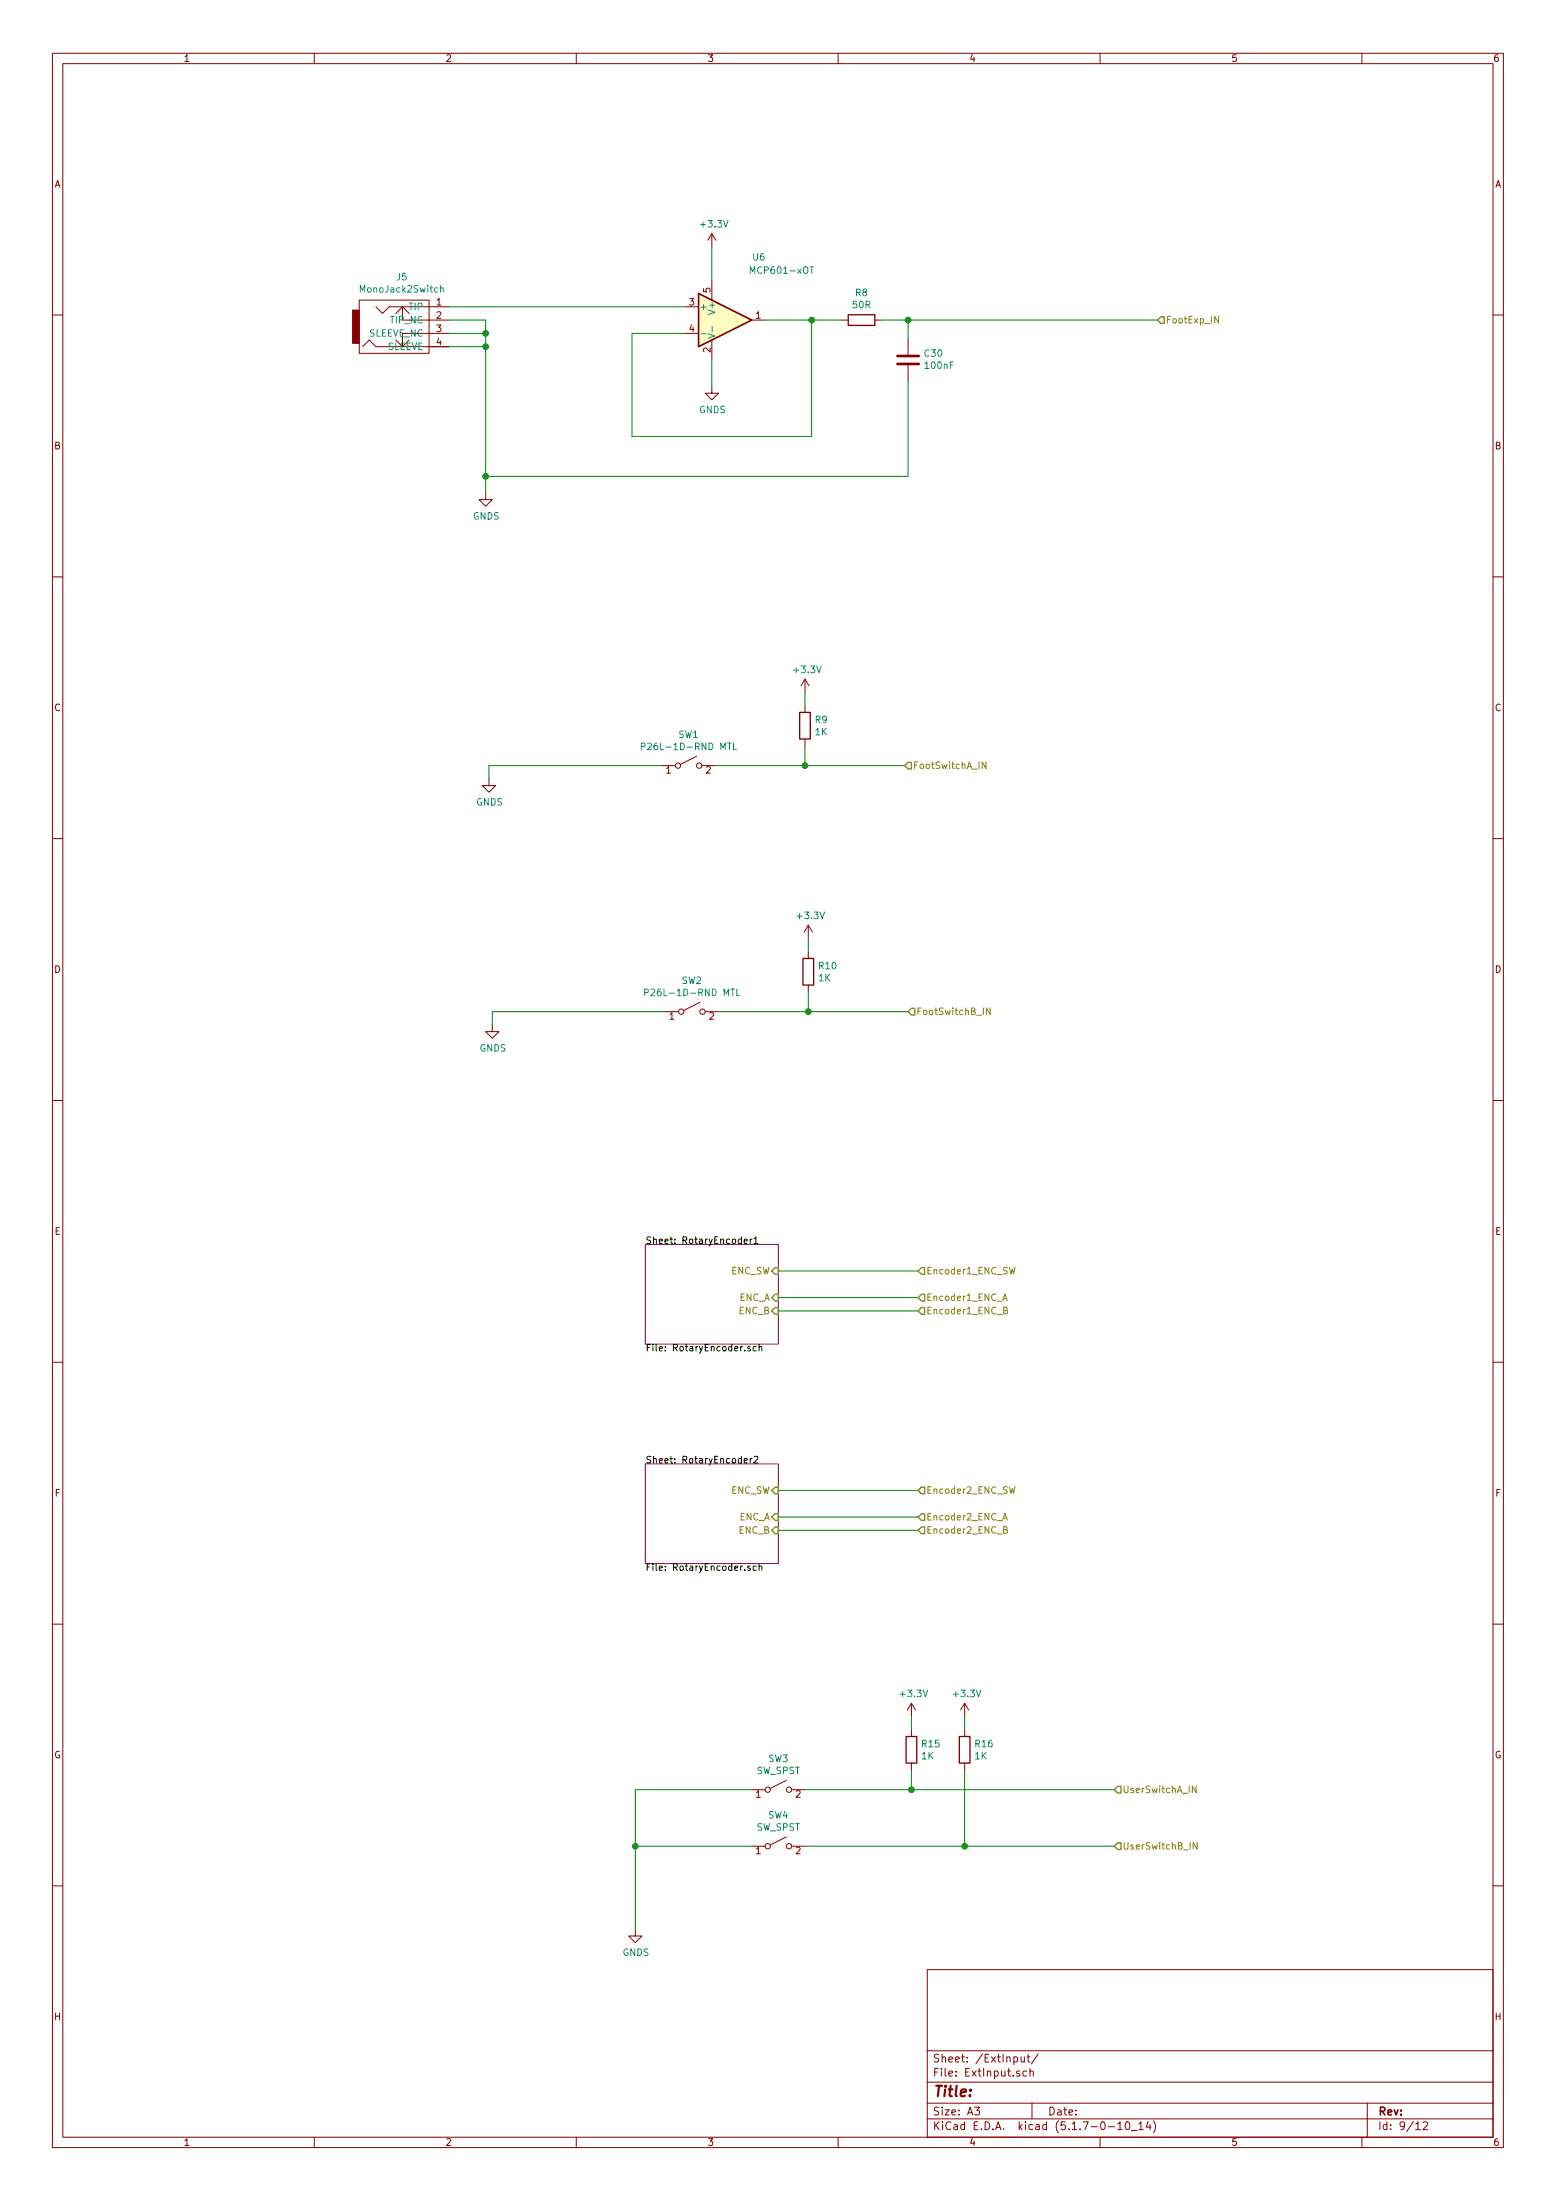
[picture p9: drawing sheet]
EESchema Schematic File Version 4
EELAYER 30 0
EELAYER END
$Descr A3 11693 16535 portrait
encoding utf-8
Sheet 9 12
Title ""
Date ""
Rev ""
Comp ""
Comment1 ""
Comment2 ""
Comment3 ""
Comment4 ""
$EndDescr
$Comp
L MonoJack2Switch:MonoJack2Switch J?
U 1 1
P 2925 2450
AR Path="/5F89B734" Ref="J?"  Part="1" 
AR Path="/5F834C36/5F89B734" Ref="J?"  Part="1" 
AR Path="/5F898CA5/5F89B734" Ref="J5"  Part="1" 
F 0 "J5" H 3020 2825 50  0000 C CNN
F 1 "MonoJack2Switch" H 3020 2734 50  0000 C CNN
F 2 "NeutrikNRJ:NRJxHx_NOTAB" H 2925 2500 50  0001 C CNN
F 3 "" H 2925 2500 50  0001 C CNN
	1    2925 2450
	1    0    0    -1  
$EndComp
Wire Wire Line
	3375 2600 3650 2600
Wire Wire Line
	3650 2600 3650 3575
$Comp
L power:GNDS #PWR?
U 1 1
P 3650 3700
AR Path="/5F834C36/5F89B73C" Ref="#PWR?"  Part="1" 
AR Path="/5F898CA5/5F89B73C" Ref="#PWR0135"  Part="1" 
F 0 "#PWR0135" H 3650 3450 50  0001 C CNN
F 1 "GNDS" H 3655 3527 50  0000 C CNN
F 2 "" H 3650 3700 50  0001 C CNN
F 3 "" H 3650 3700 50  0001 C CNN
	1    3650 3700
	1    0    0    -1  
$EndComp
Wire Wire Line
	3375 2500 3650 2500
Wire Wire Line
	3650 2500 3650 2600
Connection ~ 3650 2600
Wire Wire Line
	3375 2400 3650 2400
Wire Wire Line
	3650 2400 3650 2500
Connection ~ 3650 2500
$Comp
L Device:R R?
U 1 1
P 6475 2400
AR Path="/5F834C36/5F89B749" Ref="R?"  Part="1" 
AR Path="/5F898CA5/5F89B749" Ref="R8"  Part="1" 
F 0 "R8" V 6268 2400 50  0000 C CNN
F 1 "50R" V 6359 2400 50  0000 C CNN
F 2 "Resistor_SMD:R_0805_2012Metric_Pad1.15x1.40mm_HandSolder" V 6405 2400 50  0001 C CNN
F 3 "~" H 6475 2400 50  0001 C CNN
	1    6475 2400
	0    1    1    0   
$EndComp
Connection ~ 3650 3575
Wire Wire Line
	3650 3575 3650 3700
$Comp
L Device:C C?
U 1 1
P 6825 2700
AR Path="/5F834C36/5F89B764" Ref="C?"  Part="1" 
AR Path="/5F898CA5/5F89B764" Ref="C30"  Part="1" 
F 0 "C30" H 6710 2654 50  0000 R CNN
F 1 "100nF" H 6710 2745 50  0000 R CNN
F 2 "Capacitor_SMD:C_0805_2012Metric_Pad1.15x1.40mm_HandSolder" H 6863 2550 50  0001 C CNN
F 3 "~" H 6825 2700 50  0001 C CNN
	1    6825 2700
	-1   0    0    1   
$EndComp
Wire Wire Line
	6825 2550 6825 2400
Connection ~ 6825 2400
Wire Wire Line
	6825 2400 8700 2400
Wire Wire Line
	6825 2850 6825 3575
$Comp
L Amplifier_Operational:MCP601-xOT U6
U 1 1
P 5450 2400
F 0 "U6" H 5650 2875 50  0000 L CNN
F 1 "MCP601-xOT" H 5625 2775 50  0000 L CNN
F 2 "Package_TO_SOT_SMD:SOT-23-5" H 5350 2200 50  0001 L CNN
F 3 "http://ww1.microchip.com/downloads/en/DeviceDoc/21314g.pdf" H 5450 2600 50  0001 C CNN
	1    5450 2400
	1    0    0    -1  
$EndComp
Wire Wire Line
	3650 3575 6825 3575
Wire Wire Line
	6625 2400 6825 2400
Wire Wire Line
	5750 2400 6100 2400
Wire Wire Line
	5150 2300 3375 2300
Wire Wire Line
	5150 2500 4750 2500
Wire Wire Line
	4750 2500 4750 3275
Wire Wire Line
	4750 3275 6100 3275
Wire Wire Line
	6100 3275 6100 2400
Connection ~ 6100 2400
Wire Wire Line
	6100 2400 6325 2400
Wire Wire Line
	5350 2700 5350 2900
$Comp
L power:GNDS #PWR0136
U 1 1
P 5350 2900
F 0 "#PWR0136" H 5350 2650 50  0001 C CNN
F 1 "GNDS" H 5355 2727 50  0000 C CNN
F 2 "" H 5350 2900 50  0001 C CNN
F 3 "" H 5350 2900 50  0001 C CNN
	1    5350 2900
	1    0    0    -1  
$EndComp
Wire Wire Line
	5350 2100 5350 1850
$Comp
L power:+3.3V #PWR0137
U 1 1
P 5350 1850
F 0 "#PWR0137" H 5350 1700 50  0001 C CNN
F 1 "+3.3V" H 5365 2023 50  0000 C CNN
F 2 "" H 5350 1850 50  0001 C CNN
F 3 "" H 5350 1850 50  0001 C CNN
	1    5350 1850
	1    0    0    -1  
$EndComp
Text HLabel 8700 2400 2    50   Input ~ 0
FootExp_IN
$Comp
L Switch:SW_SPST SW1
U 1 1
P 5175 5750
F 0 "SW1" H 5175 5985 50  0000 C CNN
F 1 "P26L-1D-RND MTL" H 5175 5894 50  0000 C CNN
F 2 "Connector_PinSocket_2.54mm:PinSocket_1x02_P2.54mm_Vertical" H 5175 5750 50  0001 C CNN
F 3 "https://docs.rs-online.com/dd9b/0900766b8142ebd4.pdf" H 5175 5750 50  0001 C CNN
	1    5175 5750
	1    0    0    -1  
$EndComp
Wire Wire Line
	4975 5750 3675 5750
Wire Wire Line
	3675 5750 3675 5850
$Comp
L power:GNDS #PWR01
U 1 1
P 3675 5850
F 0 "#PWR01" H 3675 5600 50  0001 C CNN
F 1 "GNDS" H 3680 5677 50  0000 C CNN
F 2 "" H 3675 5850 50  0001 C CNN
F 3 "" H 3675 5850 50  0001 C CNN
	1    3675 5850
	1    0    0    -1  
$EndComp
Wire Wire Line
	5375 5750 6050 5750
Text HLabel 6800 5750 2    50   Input ~ 0
FootSwitchA_IN
Wire Wire Line
	6050 5750 6050 5600
$Comp
L power:+3.3V #PWR03
U 1 1
P 6050 5200
F 0 "#PWR03" H 6050 5050 50  0001 C CNN
F 1 "+3.3V" H 6065 5373 50  0000 C CNN
F 2 "" H 6050 5200 50  0001 C CNN
F 3 "" H 6050 5200 50  0001 C CNN
	1    6050 5200
	1    0    0    -1  
$EndComp
$Comp
L Device:R R9
U 1 1
P 6050 5450
F 0 "R9" H 6120 5496 50  0000 L CNN
F 1 "1K" H 6120 5405 50  0000 L CNN
F 2 "Resistor_SMD:R_0805_2012Metric_Pad1.15x1.40mm_HandSolder" V 5980 5450 50  0001 C CNN
F 3 "~" H 6050 5450 50  0001 C CNN
	1    6050 5450
	1    0    0    -1  
$EndComp
Connection ~ 6050 5750
Wire Wire Line
	6050 5750 6800 5750
Wire Wire Line
	6050 5300 6050 5200
$Comp
L Switch:SW_SPST SW2
U 1 1
P 5200 7600
F 0 "SW2" H 5200 7835 50  0000 C CNN
F 1 "P26L-1D-RND MTL" H 5200 7744 50  0000 C CNN
F 2 "Connector_PinSocket_2.54mm:PinSocket_1x02_P2.54mm_Vertical" H 5200 7600 50  0001 C CNN
F 3 "https://docs.rs-online.com/dd9b/0900766b8142ebd4.pdf" H 5200 7600 50  0001 C CNN
	1    5200 7600
	1    0    0    -1  
$EndComp
Wire Wire Line
	5000 7600 3700 7600
Wire Wire Line
	3700 7600 3700 7700
$Comp
L power:GNDS #PWR02
U 1 1
P 3700 7700
F 0 "#PWR02" H 3700 7450 50  0001 C CNN
F 1 "GNDS" H 3705 7527 50  0000 C CNN
F 2 "" H 3700 7700 50  0001 C CNN
F 3 "" H 3700 7700 50  0001 C CNN
	1    3700 7700
	1    0    0    -1  
$EndComp
Wire Wire Line
	5400 7600 6075 7600
Text HLabel 6825 7600 2    50   Input ~ 0
FootSwitchB_IN
Wire Wire Line
	6075 7600 6075 7450
$Comp
L power:+3.3V #PWR04
U 1 1
P 6075 7050
F 0 "#PWR04" H 6075 6900 50  0001 C CNN
F 1 "+3.3V" H 6090 7223 50  0000 C CNN
F 2 "" H 6075 7050 50  0001 C CNN
F 3 "" H 6075 7050 50  0001 C CNN
	1    6075 7050
	1    0    0    -1  
$EndComp
$Comp
L Device:R R10
U 1 1
P 6075 7300
F 0 "R10" H 6145 7346 50  0000 L CNN
F 1 "1K" H 6145 7255 50  0000 L CNN
F 2 "Resistor_SMD:R_0805_2012Metric_Pad1.15x1.40mm_HandSolder" V 6005 7300 50  0001 C CNN
F 3 "~" H 6075 7300 50  0001 C CNN
	1    6075 7300
	1    0    0    -1  
$EndComp
Connection ~ 6075 7600
Wire Wire Line
	6075 7600 6825 7600
Wire Wire Line
	6075 7150 6075 7050
$Comp
L Switch:SW_SPST SW3
U 1 1
P 5850 13450
F 0 "SW3" H 5850 13685 50  0000 C CNN
F 1 "SW_SPST" H 5850 13594 50  0000 C CNN
F 2 "custom_sw:SW_SPDT_W6.86MM_L12.7MM_P4.8MM_D2MM" H 5850 13450 50  0001 C CNN
F 3 "~" H 5850 13450 50  0001 C CNN
	1    5850 13450
	1    0    0    -1  
$EndComp
$Comp
L Switch:SW_SPST SW4
U 1 1
P 5850 13875
F 0 "SW4" H 5850 14110 50  0000 C CNN
F 1 "SW_SPST" H 5850 14019 50  0000 C CNN
F 2 "custom_sw:SW_SPDT_W6.86MM_L12.7MM_P4.8MM_D2MM" H 5850 13875 50  0001 C CNN
F 3 "~" H 5850 13875 50  0001 C CNN
	1    5850 13875
	1    0    0    -1  
$EndComp
Wire Wire Line
	5650 13450 4775 13450
Wire Wire Line
	4775 13450 4775 13875
Wire Wire Line
	5650 13875 4775 13875
Connection ~ 4775 13875
Wire Wire Line
	4775 13875 4775 14500
Wire Wire Line
	6050 13450 6850 13450
Wire Wire Line
	6050 13875 7250 13875
Wire Wire Line
	6850 13450 6850 13300
$Comp
L power:+3.3V #PWR0138
U 1 1
P 6850 12900
F 0 "#PWR0138" H 6850 12750 50  0001 C CNN
F 1 "+3.3V" H 6865 13073 50  0000 C CNN
F 2 "" H 6850 12900 50  0001 C CNN
F 3 "" H 6850 12900 50  0001 C CNN
	1    6850 12900
	1    0    0    -1  
$EndComp
$Comp
L Device:R R15
U 1 1
P 6850 13150
F 0 "R15" H 6920 13196 50  0000 L CNN
F 1 "1K" H 6920 13105 50  0000 L CNN
F 2 "Resistor_SMD:R_0805_2012Metric_Pad1.15x1.40mm_HandSolder" V 6780 13150 50  0001 C CNN
F 3 "~" H 6850 13150 50  0001 C CNN
	1    6850 13150
	1    0    0    -1  
$EndComp
Wire Wire Line
	6850 13000 6850 12900
$Comp
L power:+3.3V #PWR0139
U 1 1
P 7250 12900
F 0 "#PWR0139" H 7250 12750 50  0001 C CNN
F 1 "+3.3V" H 7265 13073 50  0000 C CNN
F 2 "" H 7250 12900 50  0001 C CNN
F 3 "" H 7250 12900 50  0001 C CNN
	1    7250 12900
	1    0    0    -1  
$EndComp
$Comp
L Device:R R16
U 1 1
P 7250 13150
F 0 "R16" H 7320 13196 50  0000 L CNN
F 1 "1K" H 7320 13105 50  0000 L CNN
F 2 "Resistor_SMD:R_0805_2012Metric_Pad1.15x1.40mm_HandSolder" V 7180 13150 50  0001 C CNN
F 3 "~" H 7250 13150 50  0001 C CNN
	1    7250 13150
	1    0    0    -1  
$EndComp
Wire Wire Line
	7250 13000 7250 12900
Wire Wire Line
	7250 13300 7250 13875
Connection ~ 7250 13875
Wire Wire Line
	7250 13875 8375 13875
Connection ~ 6850 13450
Wire Wire Line
	6850 13450 8375 13450
$Comp
L power:GNDS #PWR0140
U 1 1
P 4775 14500
F 0 "#PWR0140" H 4775 14250 50  0001 C CNN
F 1 "GNDS" H 4780 14327 50  0000 C CNN
F 2 "" H 4775 14500 50  0001 C CNN
F 3 "" H 4775 14500 50  0001 C CNN
	1    4775 14500
	1    0    0    -1  
$EndComp
Text HLabel 8375 13450 2    50   Input ~ 0
UserSwitchA_IN
Text HLabel 8375 13875 2    50   Input ~ 0
UserSwitchB_IN
$Sheet
S 4850 9350 1000 750 
U 5FAC3062
F0 "RotaryEncoder1" 50
F1 "RotaryEncoder.sch" 50
F2 "ENC_B" I R 5850 9850 50 
F3 "ENC_A" I R 5850 9750 50 
F4 "ENC_SW" I R 5850 9550 50 
$EndSheet
$Sheet
S 4850 11000 1000 750 
U 5FAC8ACD
F0 "RotaryEncoder2" 50
F1 "RotaryEncoder.sch" 50
F2 "ENC_B" I R 5850 11500 50 
F3 "ENC_A" I R 5850 11400 50 
F4 "ENC_SW" I R 5850 11200 50 
$EndSheet
Wire Wire Line
	5850 9550 6900 9550
Text HLabel 6900 9550 2    50   Input ~ 0
Encoder1_ENC_SW
Wire Wire Line
	5850 9750 6900 9750
Wire Wire Line
	5850 9850 6900 9850
Text HLabel 6900 9750 2    50   Input ~ 0
Encoder1_ENC_A
Text HLabel 6900 9850 2    50   Input ~ 0
Encoder1_ENC_B
Wire Wire Line
	5850 11200 6900 11200
Text HLabel 6900 11200 2    50   Input ~ 0
Encoder2_ENC_SW
Wire Wire Line
	5850 11400 6900 11400
Wire Wire Line
	5850 11500 6900 11500
Text HLabel 6900 11400 2    50   Input ~ 0
Encoder2_ENC_A
Text HLabel 6900 11500 2    50   Input ~ 0
Encoder2_ENC_B
$EndSCHEMATC
